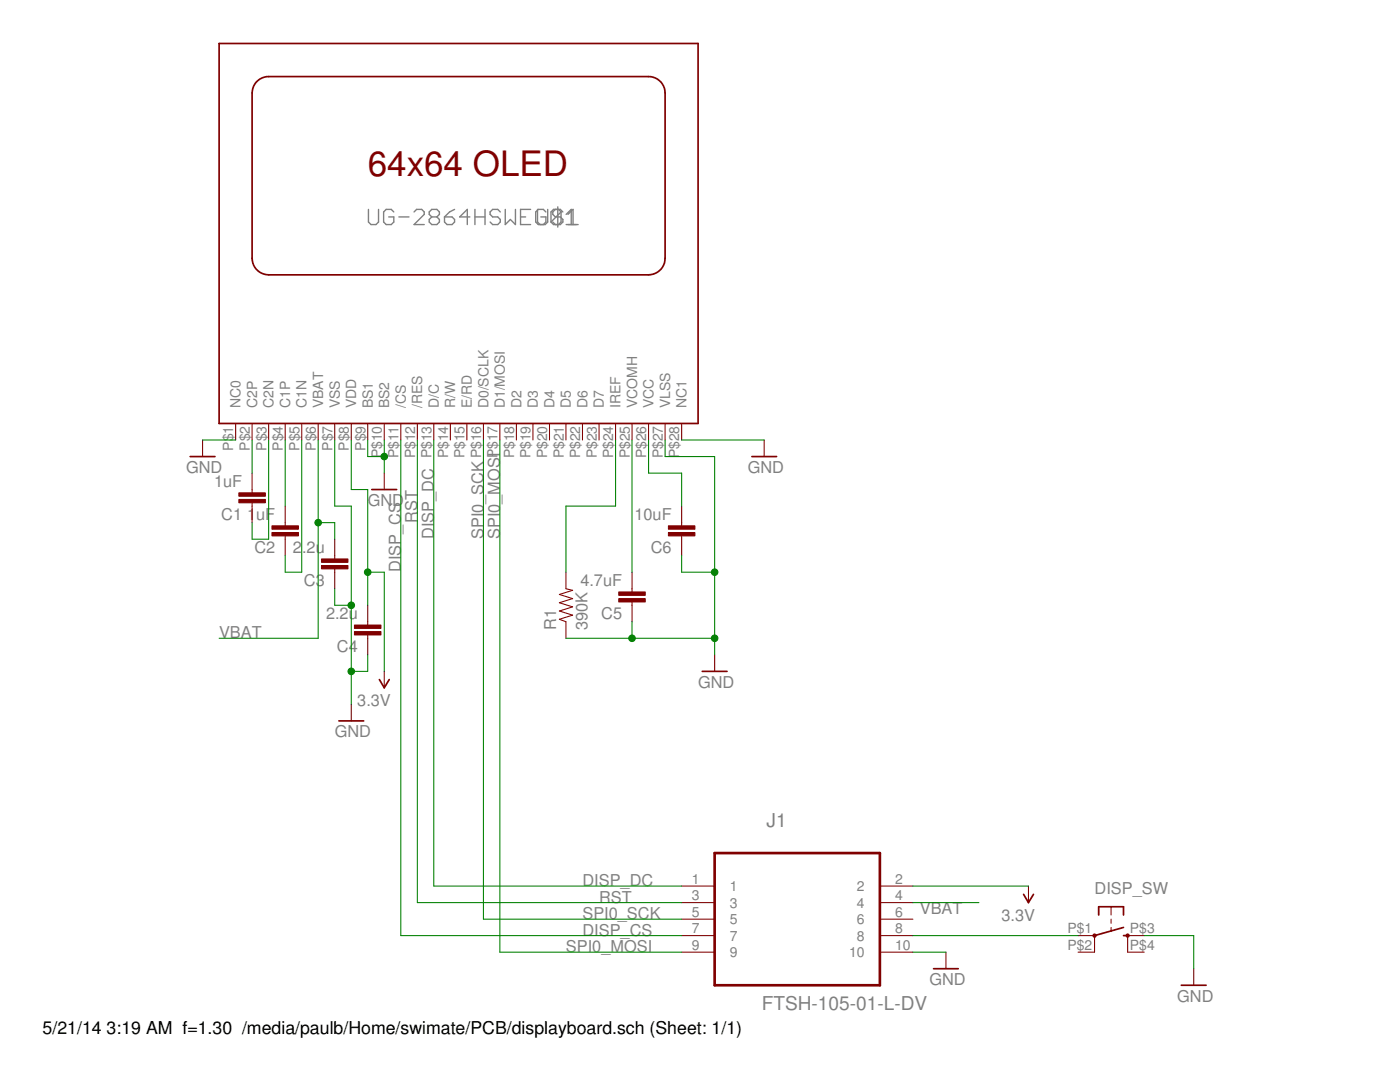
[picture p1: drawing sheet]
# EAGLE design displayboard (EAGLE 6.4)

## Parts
C1  1uF  CAP0805  [0805]
C2  1uF  CAP0805  [0805]
C3  2.2u  CAP0805  [0805]
C4  2.2u  CAP0805  [0805]
C5  4.7uF  CAP0805  [0805]
C6  10uF  CAP0805  [0805]
DISP_SW  TAC_SWITCHKSA_SEALED  [KSA_SEALED_TAC_SWITCH]
J1  FTSH-105-01-L-DV  [SAMTEC_FTSH-105-01-L-DV]
R1  390K  RESISTOR0805-RES  [0805]
U$1  UG-2864HSWEG01  [1X28-0.32MM]

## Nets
3.3V: C4.2 J1.2 U$1.P$8(VDD)
DISP_CS: J1.7 U$1.P$11(/CS)
DISP_DC: J1.1 U$1.P$13(D/C)
DISP_SW: DISP_SW.P$1 J1.8
GND: C3.1 C4.1 C5.1 C6.1 DISP_SW.P$3 J1.10 R1.1 U$1.P$1(NC0) U$1.P$7(VSS) U$1.P$9(BS1) U$1.P$10(BS2) U$1.P$27(VLSS) U$1.P$28(NC1)
N$2: C2.1 U$1.P$5(C1N)
N$3: R1.2 U$1.P$24(IREF)
N$25: C1.2 U$1.P$2(C2P)
N$26: C6.2 U$1.P$26(VCC)
N$27: C1.1 U$1.P$3(C2N)
N$28: C5.2 U$1.P$25(VCOMH)
N$29: C2.2 U$1.P$4(C1P)
RST: J1.3 U$1.P$12(/RES)
SPI0_MOSI: J1.9 U$1.P$17(D1/MOSI)
SPI0_SCK: J1.5 U$1.P$16(D0/SCLK)
VBAT: C3.2 J1.4 U$1.P$6(VBAT)
Unconnected: DISP_SW.P$2 DISP_SW.P$4 J1.6 U$1.P$14(R/W) U$1.P$15(E/RD) U$1.P$18(D2) U$1.P$19(D3) U$1.P$20(D4) U$1.P$21(D5) U$1.P$22(D6) U$1.P$23(D7)
